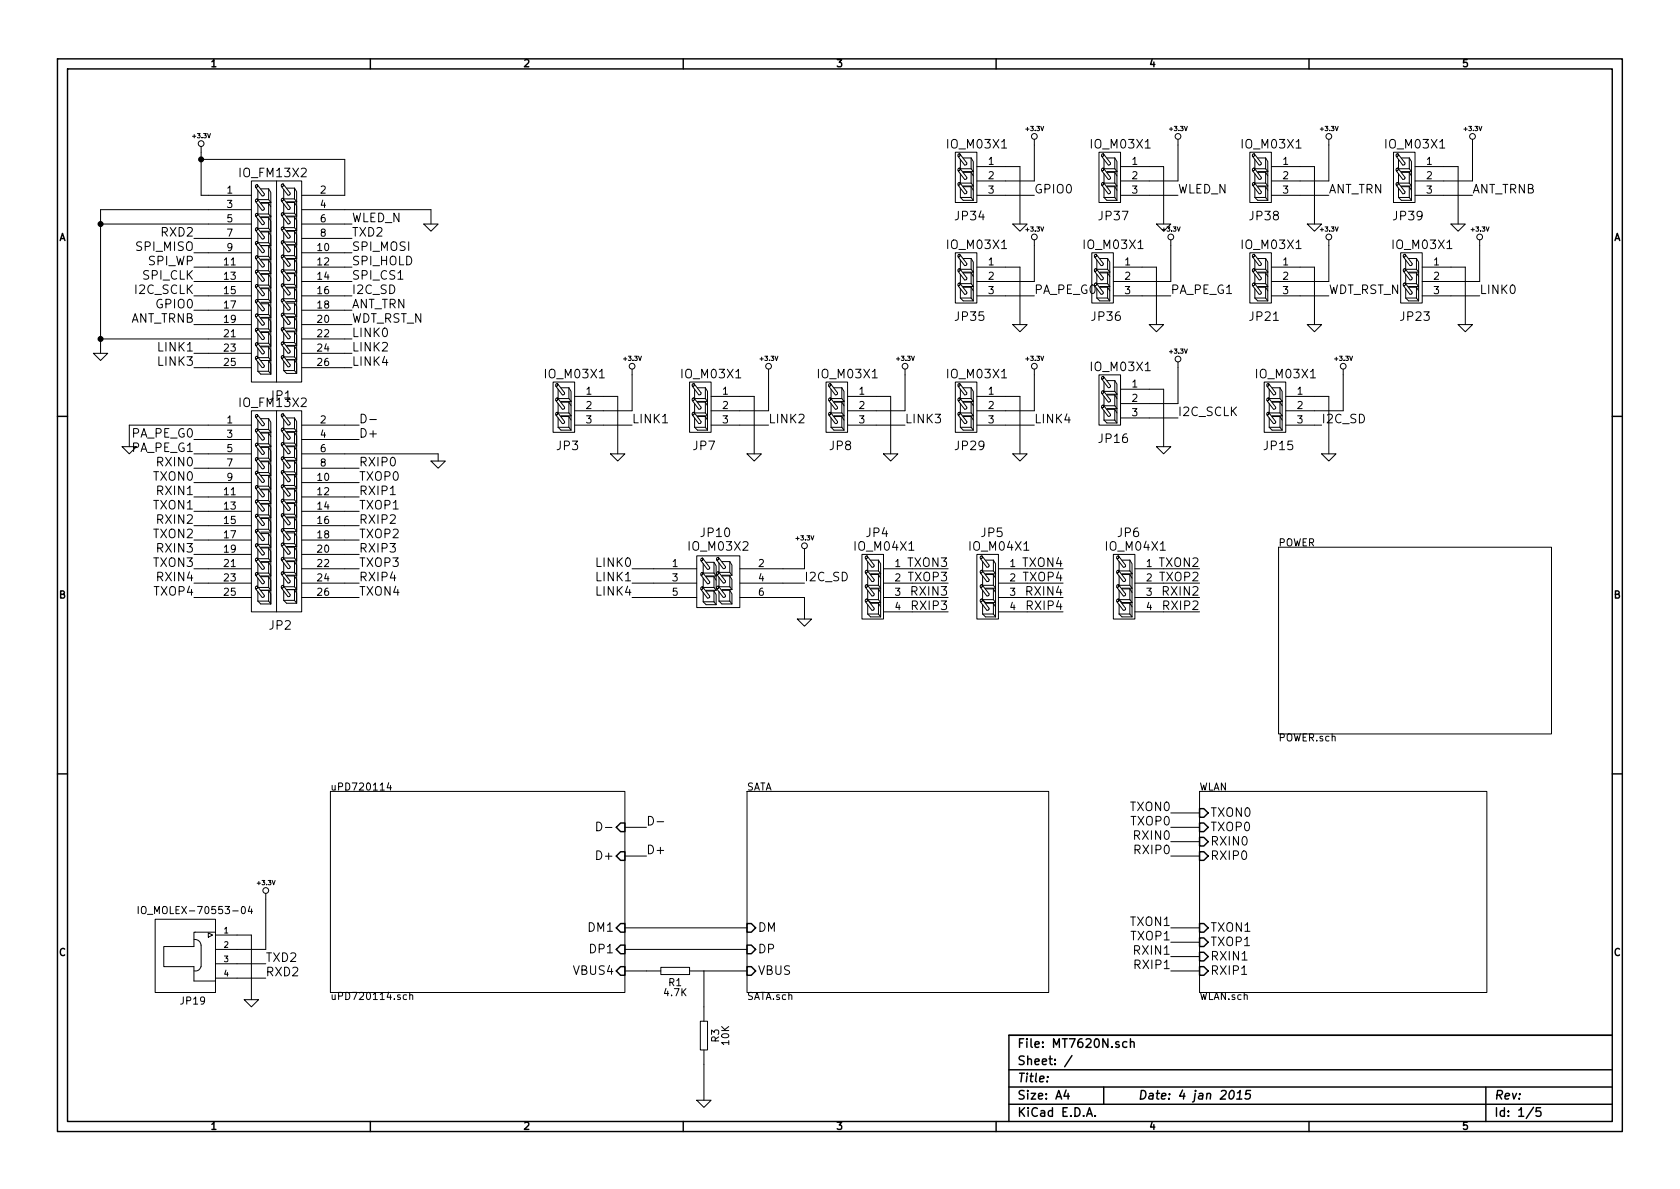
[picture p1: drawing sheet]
EESchema Schematic File Version 2  date 2015/1/4 11:31:27
LIBS:C
LIBS:IC
LIBS:power
LIBS:rcl
LIBS:gl
LIBS:I-O
LIBS:REQUEST
LIBS:SchumyHao
LIBS:5V DC ADAPTER-cache
LIBS:5V to 3.3V-cache
LIBS:MT7620N-cache
LIBS:SATA-cache
LIBS:uPD720114-cache
LIBS:WLAN-cache
LIBS:MT7620N-cache
EELAYER 27 0
EELAYER END
$Descr A4 11693 8268
encoding utf-8
Sheet 1 5
Title ""
Date "4 jan 2015"
Rev ""
Comp ""
Comment1 ""
Comment2 ""
Comment3 ""
Comment4 ""
$EndDescr
$Comp
L +3.3V #PWR01
U 1 1
P 1400 1050
F 0 "#PWR01" H 1400 1010 30  0001 C CNN
F 1 "+3.3V" H 1400 1160 30  0000 C CNN
F 2 "" H 1400 1050 60  0000 C CNN
F 3 "" H 1400 1050 60  0000 C CNN
	1    1400 1050
	1    0    0    -1  
$EndComp
$Comp
L GND #PWR02
U 1 1
P 3000 1550
F 0 "#PWR02" H 3000 1550 30  0001 C CNN
F 1 "GND" H 3000 1480 30  0001 C CNN
F 2 "" H 3000 1550 60  0000 C CNN
F 3 "" H 3000 1550 60  0000 C CNN
	1    3000 1550
	1    0    0    -1  
$EndComp
Text Label 2450 1550 0    60   ~ 0
WLED_N
Text Label 2450 1650 0    60   ~ 0
TXD2
Text Label 1350 1750 2    60   ~ 0
SPI_MISO
Text Label 2450 1750 0    60   ~ 0
SPI_MOSI
Text Label 1350 1850 2    60   ~ 0
SPI_WP
Text Label 2450 1850 0    60   ~ 0
SPI_HOLD
Text Label 1350 1950 2    60   ~ 0
SPI_CLK
Text Label 2450 1950 0    60   ~ 0
SPI_CS1
Text Label 1350 2050 2    60   ~ 0
I2C_SCLK
Text Label 2450 2050 0    60   ~ 0
I2C_SD
Text Label 1350 2150 2    60   ~ 0
GPIO0
Text Label 2450 2150 0    60   ~ 0
ANT_TRN
Text Label 1350 2250 2    60   ~ 0
ANT_TRNB
Text Label 2450 2250 0    60   ~ 0
WDT_RST_N
Text Label 2450 2350 0    60   ~ 0
LINK0
Text Label 1350 2450 2    60   ~ 0
LINK1
Text Label 2450 2450 0    60   ~ 0
LINK2
Text Label 1350 2550 2    60   ~ 0
LINK3
Text Label 2450 2550 0    60   ~ 0
LINK4
$Comp
L GND #PWR03
U 1 1
P 3050 3200
F 0 "#PWR03" H 3050 3200 30  0001 C CNN
F 1 "GND" H 3050 3130 30  0001 C CNN
F 2 "" H 3050 3200 60  0000 C CNN
F 3 "" H 3050 3200 60  0000 C CNN
	1    3050 3200
	1    0    0    -1  
$EndComp
Text Label 1350 3050 2    60   ~ 0
PA_PE_G0
Text Label 1350 3150 2    60   ~ 0
PA_PE_G1
$Comp
L GND #PWR04
U 1 1
P 900 3100
F 0 "#PWR04" H 900 3100 30  0001 C CNN
F 1 "GND" H 900 3030 30  0001 C CNN
F 2 "" H 900 3100 60  0000 C CNN
F 3 "" H 900 3100 60  0000 C CNN
	1    900  3100
	1    0    0    -1  
$EndComp
Text Label 1350 3250 2    60   ~ 0
RXIN0
Text Label 2500 3250 0    60   ~ 0
RXIP0
Text Label 1350 3350 2    60   ~ 0
TXON0
Text Label 2500 3350 0    60   ~ 0
TXOP0
Text Label 1350 3450 2    60   ~ 0
RXIN1
Text Label 2500 3450 0    60   ~ 0
RXIP1
Text Label 1350 3550 2    60   ~ 0
TXON1
Text Label 2500 3550 0    60   ~ 0
TXOP1
Text Label 1350 3650 2    60   ~ 0
RXIN2
Text Label 2500 3650 0    60   ~ 0
RXIP2
Text Label 1350 3750 2    60   ~ 0
TXON2
Text Label 2500 3750 0    60   ~ 0
TXOP2
Text Label 1350 3850 2    60   ~ 0
RXIN3
Text Label 2500 3850 0    60   ~ 0
RXIP3
Text Label 1350 3950 2    60   ~ 0
TXON3
Text Label 2500 3950 0    60   ~ 0
TXOP3
Text Label 1350 4050 2    60   ~ 0
RXIN4
Text Label 2500 4050 0    60   ~ 0
RXIP4
Text Label 2500 4150 0    60   ~ 0
TXON4
Text Label 1350 4150 2    60   ~ 0
TXOP4
$Comp
L IO_M13X2 JP1
U 1 1
P 1850 1450
F 0 "JP1" H 1950 150 60  0000 C CNN
F 1 "IO_FM13X2" H 1900 1700 60  0000 C CNN
F 2 "IO_FM13X2" H 1940 55  60  0001 C CNN
F 3 "~" H 1850 1450 60  0000 C CNN
	1    1850 1450
	1    0    0    -1  
$EndComp
Text Label 1350 1650 2    60   ~ 0
RXD2
$Comp
L IO_M13X2 JP2
U 1 1
P 1850 3050
F 0 "JP2" H 1950 1750 60  0000 C CNN
F 1 "IO_FM13X2" H 1900 3300 60  0000 C CNN
F 2 "IO_FM13X2" H 1940 1655 60  0001 C CNN
F 3 "~" H 1850 3050 60  0000 C CNN
	1    1850 3050
	1    0    0    -1  
$EndComp
Text Label 2500 2950 0    60   ~ 0
D-
Text Label 2500 3050 0    60   ~ 0
D+
$Comp
L GND #PWR05
U 1 1
P 700 2450
F 0 "#PWR05" H 700 2350 30  0001 C CNN
F 1 "GND" H 700 2380 30  0001 C CNN
F 2 "~" H 700 2450 60  0000 C CNN
F 3 "~" H 700 2450 60  0000 C CNN
	1    700  2450
	1    0    0    -1  
$EndComp
Text Label 1850 6700 0    60   ~ 0
TXD2
Text Label 1850 6800 0    60   ~ 0
RXD2
Text Label 4500 5750 0    60   ~ 0
D-
Text Label 4500 5950 0    60   ~ 0
D+
$Sheet
S 2300 5500 2050 1400
U 534F8C9E
F0 "uPD720114" 50
F1 "uPD720114.sch" 50
F2 "D-" I R 4350 5750 60 
F3 "D+" I R 4350 5950 60 
F4 "DM1" I R 4350 6450 60 
F5 "DP1" I R 4350 6600 60 
F6 "VBUS4" I R 4350 6750 60 
$EndSheet
$Sheet
S 5200 5500 2100 1400
U 547834A9
F0 "SATA" 50
F1 "SATA.sch" 50
F2 "DP" I L 5200 6600 60 
F3 "DM" I L 5200 6450 60 
F4 "VBUS" I L 5200 6750 60 
$EndSheet
Wire Wire Line
	1400 1050 1400 1350
Wire Wire Line
	1400 1350 1450 1350
Wire Wire Line
	1400 1100 2400 1100
Connection ~ 1400 1100
Wire Wire Line
	1450 2450 1350 2450
Wire Wire Line
	700  2350 1450 2350
Wire Wire Line
	1450 2250 1350 2250
Wire Wire Line
	1450 2150 1350 2150
Wire Wire Line
	1450 2050 1350 2050
Wire Wire Line
	1450 1950 1350 1950
Wire Wire Line
	1450 1850 1350 1850
Wire Wire Line
	1450 1750 1350 1750
Wire Wire Line
	1450 1650 1350 1650
Wire Wire Line
	700  1550 1450 1550
Wire Wire Line
	700  1450 1450 1450
Wire Wire Line
	3000 1450 3000 1550
Wire Wire Line
	900  2950 1450 2950
Wire Wire Line
	2400 3050 2500 3050
Wire Wire Line
	2400 3150 3050 3150
Wire Wire Line
	2400 3250 2500 3250
Wire Wire Line
	2400 3350 2500 3350
Wire Wire Line
	2400 3450 2500 3450
Wire Wire Line
	2400 3550 2500 3550
Wire Wire Line
	2400 3650 2500 3650
Wire Wire Line
	2400 3750 2500 3750
Wire Wire Line
	2400 3850 2500 3850
Wire Wire Line
	2400 3950 2500 3950
Wire Wire Line
	2400 4050 2500 4050
Wire Wire Line
	1350 3150 1450 3150
Wire Wire Line
	1350 3250 1450 3250
Wire Wire Line
	1350 3350 1450 3350
Wire Wire Line
	1350 3450 1450 3450
Wire Wire Line
	1350 3550 1450 3550
Wire Wire Line
	1350 3650 1450 3650
Wire Wire Line
	1350 3750 1450 3750
Wire Wire Line
	1350 3850 1450 3850
Wire Wire Line
	1350 3950 1450 3950
Wire Wire Line
	1350 4050 1450 4050
Wire Wire Line
	900  2950 900  3100
Wire Wire Line
	2400 1100 2400 1350
Wire Wire Line
	2400 1450 3000 1450
Wire Wire Line
	2400 1550 2450 1550
Wire Wire Line
	2450 1650 2400 1650
Wire Wire Line
	2450 1750 2400 1750
Wire Wire Line
	2450 1850 2400 1850
Wire Wire Line
	2450 1950 2400 1950
Wire Wire Line
	2450 2050 2400 2050
Wire Wire Line
	2450 2150 2400 2150
Wire Wire Line
	2400 2350 2450 2350
Wire Wire Line
	2400 2450 2450 2450
Wire Wire Line
	1450 4150 1350 4150
Wire Wire Line
	2400 4150 2500 4150
Wire Wire Line
	3050 3150 3050 3200
Wire Wire Line
	1450 3050 1350 3050
Wire Wire Line
	2400 2950 2500 2950
Wire Wire Line
	700  1450 700  2450
Connection ~ 700  1550
Wire Wire Line
	2450 2250 2400 2250
Wire Wire Line
	2450 2550 2400 2550
Wire Wire Line
	1450 2550 1350 2550
Connection ~ 700  2350
Wire Wire Line
	4350 5750 4500 5750
Wire Wire Line
	4350 5950 4500 5950
Wire Wire Line
	8150 5650 8350 5650
Wire Wire Line
	8150 5750 8350 5750
Wire Wire Line
	8150 5850 8350 5850
Wire Wire Line
	8150 5950 8350 5950
Wire Wire Line
	8150 6450 8350 6450
Wire Wire Line
	8150 6550 8350 6550
Wire Wire Line
	8150 6650 8350 6650
Wire Wire Line
	8150 6750 8350 6750
Text Label 7400 4150 2    60   ~ 0
RXIN4
Text Label 7400 4250 2    60   ~ 0
RXIP4
Text Label 7400 4050 2    60   ~ 0
TXOP4
Text Label 7400 3950 2    60   ~ 0
TXON4
$Comp
L C_R_0603 R1
U 1 1
P 4700 6750
F 0 "R1" H 4700 6830 50  0000 C CNN
F 1 "4.7K" H 4700 6900 50  0000 C CNN
F 2 "C_R_0603" H 4700 6630 60  0001 C CNN
F 3 "~" H 4700 6750 60  0000 C CNN
	1    4700 6750
	-1   0    0    1   
$EndComp
$Comp
L C_R_0603 R3
U 1 1
P 4900 7200
F 0 "R3" H 4900 7280 50  0000 C CNN
F 1 "10K" H 4900 7350 50  0000 C CNN
F 2 "C_R_0603" H 4900 7080 60  0001 C CNN
F 3 "~" H 4900 7200 60  0000 C CNN
	1    4900 7200
	0    1    1    0   
$EndComp
Wire Wire Line
	4350 6750 4500 6750
Wire Wire Line
	4900 6750 4900 7000
Wire Wire Line
	4900 7400 4900 7650
$Comp
L GND #PWR06
U 1 1
P 4900 7650
F 0 "#PWR06" H 4900 7550 30  0001 C CNN
F 1 "GND" H 4900 7580 30  0001 C CNN
F 2 "~" H 4900 7650 60  0000 C CNN
F 3 "~" H 4900 7650 60  0000 C CNN
	1    4900 7650
	1    0    0    -1  
$EndComp
Wire Wire Line
	4900 6750 5200 6750
Wire Wire Line
	4350 6450 5200 6450
Wire Wire Line
	4350 6600 5200 6600
$Comp
L IO_M03X1 JP34
U 1 1
P 6750 1250
F 0 "JP34" H 6750 1000 60  0000 C CNN
F 1 "IO_M03X1" H 6800 1500 60  0000 C CNN
F 2 "IO_M03X1" H 6810 905 60  0001 C CNN
F 3 "~" H 6750 1250 60  0000 C CNN
	1    6750 1250
	1    0    0    -1  
$EndComp
Wire Wire Line
	7000 1150 7100 1150
Wire Wire Line
	7100 1150 7100 1550
$Comp
L GND #PWR07
U 1 1
P 7100 1550
F 0 "#PWR07" H 7100 1550 30  0001 C CNN
F 1 "GND" H 7100 1480 30  0001 C CNN
F 2 "" H 7100 1550 60  0000 C CNN
F 3 "" H 7100 1550 60  0000 C CNN
	1    7100 1550
	1    0    0    -1  
$EndComp
Wire Wire Line
	7000 1250 7200 1250
Wire Wire Line
	7200 1250 7200 1000
$Comp
L +3.3V #PWR08
U 1 1
P 7200 1000
F 0 "#PWR08" H 7200 960 30  0001 C CNN
F 1 "+3.3V" H 7200 1110 30  0000 C CNN
F 2 "" H 7200 1000 60  0000 C CNN
F 3 "" H 7200 1000 60  0000 C CNN
	1    7200 1000
	1    0    0    -1  
$EndComp
Wire Wire Line
	7000 1350 7200 1350
$Comp
L IO_M03X1 JP37
U 1 1
P 7750 1250
F 0 "JP37" H 7750 1000 60  0000 C CNN
F 1 "IO_M03X1" H 7800 1500 60  0000 C CNN
F 2 "IO_M03X1" H 7810 905 60  0001 C CNN
F 3 "~" H 7750 1250 60  0000 C CNN
	1    7750 1250
	1    0    0    -1  
$EndComp
Wire Wire Line
	8000 1150 8100 1150
Wire Wire Line
	8100 1150 8100 1550
$Comp
L GND #PWR09
U 1 1
P 8100 1550
F 0 "#PWR09" H 8100 1550 30  0001 C CNN
F 1 "GND" H 8100 1480 30  0001 C CNN
F 2 "" H 8100 1550 60  0000 C CNN
F 3 "" H 8100 1550 60  0000 C CNN
	1    8100 1550
	1    0    0    -1  
$EndComp
Wire Wire Line
	8000 1250 8200 1250
Wire Wire Line
	8200 1250 8200 1000
$Comp
L +3.3V #PWR010
U 1 1
P 8200 1000
F 0 "#PWR010" H 8200 960 30  0001 C CNN
F 1 "+3.3V" H 8200 1110 30  0000 C CNN
F 2 "" H 8200 1000 60  0000 C CNN
F 3 "" H 8200 1000 60  0000 C CNN
	1    8200 1000
	1    0    0    -1  
$EndComp
Wire Wire Line
	8000 1350 8200 1350
$Comp
L IO_M03X1 JP38
U 1 1
P 8800 1250
F 0 "JP38" H 8800 1000 60  0000 C CNN
F 1 "IO_M03X1" H 8850 1500 60  0000 C CNN
F 2 "IO_M03X1" H 8860 905 60  0001 C CNN
F 3 "~" H 8800 1250 60  0000 C CNN
	1    8800 1250
	1    0    0    -1  
$EndComp
Wire Wire Line
	9050 1150 9150 1150
Wire Wire Line
	9150 1150 9150 1550
$Comp
L GND #PWR011
U 1 1
P 9150 1550
F 0 "#PWR011" H 9150 1550 30  0001 C CNN
F 1 "GND" H 9150 1480 30  0001 C CNN
F 2 "" H 9150 1550 60  0000 C CNN
F 3 "" H 9150 1550 60  0000 C CNN
	1    9150 1550
	1    0    0    -1  
$EndComp
Wire Wire Line
	9050 1250 9250 1250
Wire Wire Line
	9250 1250 9250 1000
$Comp
L +3.3V #PWR012
U 1 1
P 9250 1000
F 0 "#PWR012" H 9250 960 30  0001 C CNN
F 1 "+3.3V" H 9250 1110 30  0000 C CNN
F 2 "" H 9250 1000 60  0000 C CNN
F 3 "" H 9250 1000 60  0000 C CNN
	1    9250 1000
	1    0    0    -1  
$EndComp
Wire Wire Line
	9050 1350 9250 1350
$Comp
L IO_M03X1 JP39
U 1 1
P 9800 1250
F 0 "JP39" H 9800 1000 60  0000 C CNN
F 1 "IO_M03X1" H 9850 1500 60  0000 C CNN
F 2 "IO_M03X1" H 9860 905 60  0001 C CNN
F 3 "~" H 9800 1250 60  0000 C CNN
	1    9800 1250
	1    0    0    -1  
$EndComp
Wire Wire Line
	10050 1150 10150 1150
Wire Wire Line
	10150 1150 10150 1550
$Comp
L GND #PWR013
U 1 1
P 10150 1550
F 0 "#PWR013" H 10150 1550 30  0001 C CNN
F 1 "GND" H 10150 1480 30  0001 C CNN
F 2 "" H 10150 1550 60  0000 C CNN
F 3 "" H 10150 1550 60  0000 C CNN
	1    10150 1550
	1    0    0    -1  
$EndComp
Wire Wire Line
	10050 1250 10250 1250
Wire Wire Line
	10250 1250 10250 1000
$Comp
L +3.3V #PWR014
U 1 1
P 10250 1000
F 0 "#PWR014" H 10250 960 30  0001 C CNN
F 1 "+3.3V" H 10250 1110 30  0000 C CNN
F 2 "" H 10250 1000 60  0000 C CNN
F 3 "" H 10250 1000 60  0000 C CNN
	1    10250 1000
	1    0    0    -1  
$EndComp
Wire Wire Line
	10050 1350 10250 1350
Text Label 8200 2900 0    60   ~ 0
I2C_SCLK
Text Label 7200 1350 0    60   ~ 0
GPIO0
Text Label 8200 1350 0    60   ~ 0
WLED_N
Text Label 9250 1350 0    60   ~ 0
ANT_TRN
Text Label 10250 1350 0    60   ~ 0
ANT_TRNB
$Comp
L IO_M03X1 JP21
U 1 1
P 8800 1950
F 0 "JP21" H 8800 1700 60  0000 C CNN
F 1 "IO_M03X1" H 8850 2200 60  0000 C CNN
F 2 "IO_M03X1" H 8860 1605 60  0001 C CNN
F 3 "~" H 8800 1950 60  0000 C CNN
	1    8800 1950
	1    0    0    -1  
$EndComp
Wire Wire Line
	9050 1850 9150 1850
Wire Wire Line
	9150 1850 9150 2250
$Comp
L GND #PWR015
U 1 1
P 9150 2250
F 0 "#PWR015" H 9150 2250 30  0001 C CNN
F 1 "GND" H 9150 2180 30  0001 C CNN
F 2 "" H 9150 2250 60  0000 C CNN
F 3 "" H 9150 2250 60  0000 C CNN
	1    9150 2250
	1    0    0    -1  
$EndComp
Wire Wire Line
	9050 1950 9250 1950
Wire Wire Line
	9250 1950 9250 1700
$Comp
L +3.3V #PWR016
U 1 1
P 9250 1700
F 0 "#PWR016" H 9250 1660 30  0001 C CNN
F 1 "+3.3V" H 9250 1810 30  0000 C CNN
F 2 "" H 9250 1700 60  0000 C CNN
F 3 "" H 9250 1700 60  0000 C CNN
	1    9250 1700
	1    0    0    -1  
$EndComp
Wire Wire Line
	9050 2050 9250 2050
Text Label 9250 2050 0    60   ~ 0
WDT_RST_N
$Comp
L IO_M03X1 JP23
U 1 1
P 9850 1950
F 0 "JP23" H 9850 1700 60  0000 C CNN
F 1 "IO_M03X1" H 9900 2200 60  0000 C CNN
F 2 "IO_M03X1" H 9910 1605 60  0001 C CNN
F 3 "~" H 9850 1950 60  0000 C CNN
	1    9850 1950
	1    0    0    -1  
$EndComp
Wire Wire Line
	10100 1850 10200 1850
Wire Wire Line
	10200 1850 10200 2250
$Comp
L GND #PWR017
U 1 1
P 10200 2250
F 0 "#PWR017" H 10200 2250 30  0001 C CNN
F 1 "GND" H 10200 2180 30  0001 C CNN
F 2 "" H 10200 2250 60  0000 C CNN
F 3 "" H 10200 2250 60  0000 C CNN
	1    10200 2250
	1    0    0    -1  
$EndComp
Wire Wire Line
	10100 1950 10300 1950
Wire Wire Line
	10300 1950 10300 1700
$Comp
L +3.3V #PWR018
U 1 1
P 10300 1700
F 0 "#PWR018" H 10300 1660 30  0001 C CNN
F 1 "+3.3V" H 10300 1810 30  0000 C CNN
F 2 "" H 10300 1700 60  0000 C CNN
F 3 "" H 10300 1700 60  0000 C CNN
	1    10300 1700
	1    0    0    -1  
$EndComp
Wire Wire Line
	10100 2050 10300 2050
$Comp
L IO_M03X1 JP29
U 1 1
P 6750 2850
F 0 "JP29" H 6750 2600 60  0000 C CNN
F 1 "IO_M03X1" H 6800 3100 60  0000 C CNN
F 2 "IO_M03X1" H 6810 2505 60  0001 C CNN
F 3 "~" H 6750 2850 60  0000 C CNN
	1    6750 2850
	1    0    0    -1  
$EndComp
Wire Wire Line
	7000 2750 7100 2750
Wire Wire Line
	7100 2750 7100 3150
$Comp
L GND #PWR019
U 1 1
P 7100 3150
F 0 "#PWR019" H 7100 3150 30  0001 C CNN
F 1 "GND" H 7100 3080 30  0001 C CNN
F 2 "" H 7100 3150 60  0000 C CNN
F 3 "" H 7100 3150 60  0000 C CNN
	1    7100 3150
	1    0    0    -1  
$EndComp
Wire Wire Line
	7000 2850 7200 2850
Wire Wire Line
	7200 2850 7200 2600
Wire Wire Line
	7000 2950 7200 2950
$Comp
L IO_M03X1 JP35
U 1 1
P 6750 1950
F 0 "JP35" H 6750 1700 60  0000 C CNN
F 1 "IO_M03X1" H 6800 2200 60  0000 C CNN
F 2 "IO_M03X1" H 6810 1605 60  0001 C CNN
F 3 "~" H 6750 1950 60  0000 C CNN
	1    6750 1950
	1    0    0    -1  
$EndComp
Wire Wire Line
	7000 1850 7100 1850
Wire Wire Line
	7100 1850 7100 2250
$Comp
L GND #PWR020
U 1 1
P 7100 2250
F 0 "#PWR020" H 7100 2250 30  0001 C CNN
F 1 "GND" H 7100 2180 30  0001 C CNN
F 2 "" H 7100 2250 60  0000 C CNN
F 3 "" H 7100 2250 60  0000 C CNN
	1    7100 2250
	1    0    0    -1  
$EndComp
Wire Wire Line
	7000 1950 7200 1950
Wire Wire Line
	7200 1950 7200 1700
$Comp
L +3.3V #PWR021
U 1 1
P 7200 1700
F 0 "#PWR021" H 7200 1660 30  0001 C CNN
F 1 "+3.3V" H 7200 1810 30  0000 C CNN
F 2 "" H 7200 1700 60  0000 C CNN
F 3 "" H 7200 1700 60  0000 C CNN
	1    7200 1700
	1    0    0    -1  
$EndComp
Wire Wire Line
	7000 2050 7200 2050
$Comp
L IO_M03X1 JP36
U 1 1
P 7700 1950
F 0 "JP36" H 7700 1700 60  0000 C CNN
F 1 "IO_M03X1" H 7750 2200 60  0000 C CNN
F 2 "IO_M03X1" H 7760 1605 60  0001 C CNN
F 3 "~" H 7700 1950 60  0000 C CNN
	1    7700 1950
	1    0    0    -1  
$EndComp
Wire Wire Line
	7950 1850 8050 1850
Wire Wire Line
	8050 1850 8050 2250
$Comp
L GND #PWR022
U 1 1
P 8050 2250
F 0 "#PWR022" H 8050 2250 30  0001 C CNN
F 1 "GND" H 8050 2180 30  0001 C CNN
F 2 "" H 8050 2250 60  0000 C CNN
F 3 "" H 8050 2250 60  0000 C CNN
	1    8050 2250
	1    0    0    -1  
$EndComp
Wire Wire Line
	7950 1950 8150 1950
Wire Wire Line
	8150 1950 8150 1700
$Comp
L +3.3V #PWR023
U 1 1
P 8150 1700
F 0 "#PWR023" H 8150 1660 30  0001 C CNN
F 1 "+3.3V" H 8150 1810 30  0000 C CNN
F 2 "" H 8150 1700 60  0000 C CNN
F 3 "" H 8150 1700 60  0000 C CNN
	1    8150 1700
	1    0    0    -1  
$EndComp
Wire Wire Line
	7950 2050 8150 2050
Text Label 10300 2050 0    60   ~ 0
LINK0
Text Label 7200 2950 0    60   ~ 0
LINK4
Text Label 7200 2050 0    60   ~ 0
PA_PE_G0
Text Label 8150 2050 0    60   ~ 0
PA_PE_G1
Text Label 8150 6650 2    60   ~ 0
RXIN1
Text Label 8150 6750 2    60   ~ 0
RXIP1
Text Label 8150 6450 2    60   ~ 0
TXON1
Text Label 8150 6550 2    60   ~ 0
TXOP1
Text Label 8350 4150 2    60   ~ 0
RXIN2
Text Label 8350 4250 2    60   ~ 0
RXIP2
Text Label 8350 3950 2    60   ~ 0
TXON2
Text Label 8350 4050 2    60   ~ 0
TXOP2
$Comp
L +3.3V #PWR024
U 1 1
P 1850 6250
F 0 "#PWR024" H 1850 6210 30  0001 C CNN
F 1 "+3.3V" H 1850 6360 30  0000 C CNN
F 2 "" H 1850 6250 60  0000 C CNN
F 3 "" H 1850 6250 60  0000 C CNN
	1    1850 6250
	1    0    0    -1  
$EndComp
$Comp
L IO_M03X1 JP15
U 1 1
P 8900 2850
F 0 "JP15" H 8900 2600 60  0000 C CNN
F 1 "IO_M03X1" H 8950 3100 60  0000 C CNN
F 2 "IO_M03X1" H 8960 2505 60  0001 C CNN
F 3 "~" H 8900 2850 60  0000 C CNN
	1    8900 2850
	1    0    0    -1  
$EndComp
Wire Wire Line
	9150 2750 9250 2750
Wire Wire Line
	9250 2750 9250 3150
$Comp
L GND #PWR025
U 1 1
P 9250 3150
F 0 "#PWR025" H 9250 3150 30  0001 C CNN
F 1 "GND" H 9250 3080 30  0001 C CNN
F 2 "" H 9250 3150 60  0000 C CNN
F 3 "" H 9250 3150 60  0000 C CNN
	1    9250 3150
	1    0    0    -1  
$EndComp
Wire Wire Line
	9150 2850 9350 2850
Wire Wire Line
	9350 2850 9350 2600
$Comp
L +3.3V #PWR026
U 1 1
P 9350 2600
F 0 "#PWR026" H 9350 2560 30  0001 C CNN
F 1 "+3.3V" H 9350 2710 30  0000 C CNN
F 2 "" H 9350 2600 60  0000 C CNN
F 3 "" H 9350 2600 60  0000 C CNN
	1    9350 2600
	1    0    0    -1  
$EndComp
$Comp
L IO_M03X1 JP16
U 1 1
P 7750 2800
F 0 "JP16" H 7750 2550 60  0000 C CNN
F 1 "IO_M03X1" H 7800 3050 60  0000 C CNN
F 2 "IO_M03X1" H 7810 2455 60  0001 C CNN
F 3 "~" H 7750 2800 60  0000 C CNN
	1    7750 2800
	1    0    0    -1  
$EndComp
Wire Wire Line
	8000 2700 8100 2700
Wire Wire Line
	8100 2700 8100 3100
$Comp
L GND #PWR027
U 1 1
P 8100 3100
F 0 "#PWR027" H 8100 3100 30  0001 C CNN
F 1 "GND" H 8100 3030 30  0001 C CNN
F 2 "" H 8100 3100 60  0000 C CNN
F 3 "" H 8100 3100 60  0000 C CNN
	1    8100 3100
	1    0    0    -1  
$EndComp
Wire Wire Line
	8000 2800 8200 2800
Wire Wire Line
	8200 2800 8200 2550
$Comp
L +3.3V #PWR028
U 1 1
P 8200 2550
F 0 "#PWR028" H 8200 2510 30  0001 C CNN
F 1 "+3.3V" H 8200 2660 30  0000 C CNN
F 2 "" H 8200 2550 60  0000 C CNN
F 3 "" H 8200 2550 60  0000 C CNN
	1    8200 2550
	1    0    0    -1  
$EndComp
Wire Wire Line
	8000 2900 8200 2900
$Comp
L IO_MOLEX-70553-04 JP19
U 1 1
P 1450 6600
F 0 "JP19" H 1250 6930 50  0000 L BNN
F 1 "IO_MOLEX-70553-04" H 950 6300 50  0000 L BNN
F 2 "IO_MOLEX-70553-04" H 1350 6250 50  0001 C CNN
F 3 "~" H 1450 6600 60  0000 C CNN
	1    1450 6600
	1    0    0    1   
$EndComp
$Comp
L GND #PWR029
U 1 1
P 1750 6950
F 0 "#PWR029" H 1750 6950 30  0001 C CNN
F 1 "GND" H 1750 6880 30  0001 C CNN
F 2 "" H 1750 6950 60  0000 C CNN
F 3 "" H 1750 6950 60  0000 C CNN
	1    1750 6950
	1    0    0    -1  
$EndComp
Wire Wire Line
	1650 6500 1750 6500
Wire Wire Line
	1750 6500 1750 6950
Wire Wire Line
	1650 6600 1850 6600
Wire Wire Line
	1850 6600 1850 6250
Wire Wire Line
	1650 6700 1850 6700
Wire Wire Line
	1650 6800 1850 6800
$Sheet
S 8900 3800 1900 1300
U 54991E71
F0 "POWER" 50
F1 "POWER.sch" 50
$EndSheet
Text Label 9200 2950 0    60   ~ 0
I2C_SD
Wire Wire Line
	9150 2950 9200 2950
$Comp
L +3.3V #PWR030
U 1 1
P 7200 2600
F 0 "#PWR030" H 7200 2560 30  0001 C CNN
F 1 "+3.3V" H 7200 2710 30  0000 C CNN
F 2 "" H 7200 2600 60  0000 C CNN
F 3 "" H 7200 2600 60  0000 C CNN
	1    7200 2600
	1    0    0    -1  
$EndComp
$Comp
L IO_M04X1 JP4
U 1 1
P 6100 4200
F 0 "JP4" H 6105 4695 60  0000 C CNN
F 1 "IO_M04X1" H 6155 4600 60  0000 C CNN
F 2 "IO_M04X1" H 6165 3950 60  0001 C CNN
F 3 "~" H 6100 4200 60  0000 C CNN
	1    6100 4200
	1    0    0    -1  
$EndComp
Wire Wire Line
	6350 3950 6600 3950
Wire Wire Line
	6350 4050 6600 4050
Wire Wire Line
	6350 4150 6600 4150
Wire Wire Line
	6350 4250 6600 4250
$Comp
L IO_M04X1 JP5
U 1 1
P 6900 4200
F 0 "JP5" H 6905 4695 60  0000 C CNN
F 1 "IO_M04X1" H 6955 4600 60  0000 C CNN
F 2 "IO_M04X1" H 6965 3950 60  0001 C CNN
F 3 "~" H 6900 4200 60  0000 C CNN
	1    6900 4200
	1    0    0    -1  
$EndComp
Wire Wire Line
	7150 3950 7400 3950
Wire Wire Line
	7150 4050 7400 4050
Wire Wire Line
	7150 4150 7400 4150
Wire Wire Line
	7150 4250 7400 4250
$Comp
L IO_M04X1 JP6
U 1 1
P 7850 4200
F 0 "JP6" H 7855 4695 60  0000 C CNN
F 1 "IO_M04X1" H 7905 4600 60  0000 C CNN
F 2 "IO_M04X1" H 7915 3950 60  0001 C CNN
F 3 "~" H 7850 4200 60  0000 C CNN
	1    7850 4200
	1    0    0    -1  
$EndComp
Wire Wire Line
	8100 3950 8350 3950
Wire Wire Line
	8100 4050 8350 4050
Wire Wire Line
	8100 4150 8350 4150
Wire Wire Line
	8100 4250 8350 4250
$Sheet
S 8350 5500 2000 1400
U 547826B2
F0 "WLAN" 50
F1 "WLAN.sch" 50
F2 "RXIN0" I L 8350 5850 60 
F3 "RXIP0" I L 8350 5950 60 
F4 "TXON0" I L 8350 5650 60 
F5 "TXOP0" I L 8350 5750 60 
F6 "TXON1" I L 8350 6450 60 
F7 "TXOP1" I L 8350 6550 60 
F8 "RXIN1" I L 8350 6650 60 
F9 "RXIP1" I L 8350 6750 60 
$EndSheet
Text Label 8150 5850 2    60   ~ 0
RXIN0
Text Label 8150 5950 2    60   ~ 0
RXIP0
Text Label 8150 5650 2    60   ~ 0
TXON0
Text Label 8150 5750 2    60   ~ 0
TXOP0
$Comp
L IO_M03X1 JP8
U 1 1
P 5850 2850
F 0 "JP8" H 5850 2600 60  0000 C CNN
F 1 "IO_M03X1" H 5900 3100 60  0000 C CNN
F 2 "IO_M03X1" H 5910 2505 60  0001 C CNN
F 3 "~" H 5850 2850 60  0000 C CNN
	1    5850 2850
	1    0    0    -1  
$EndComp
Wire Wire Line
	6100 2750 6200 2750
Wire Wire Line
	6200 2750 6200 3150
$Comp
L GND #PWR031
U 1 1
P 6200 3150
F 0 "#PWR031" H 6200 3150 30  0001 C CNN
F 1 "GND" H 6200 3080 30  0001 C CNN
F 2 "" H 6200 3150 60  0000 C CNN
F 3 "" H 6200 3150 60  0000 C CNN
	1    6200 3150
	1    0    0    -1  
$EndComp
Wire Wire Line
	6100 2850 6300 2850
Wire Wire Line
	6300 2850 6300 2600
Wire Wire Line
	6100 2950 6300 2950
Text Label 6300 2950 0    60   ~ 0
LINK3
$Comp
L +3.3V #PWR032
U 1 1
P 6300 2600
F 0 "#PWR032" H 6300 2560 30  0001 C CNN
F 1 "+3.3V" H 6300 2710 30  0000 C CNN
F 2 "" H 6300 2600 60  0000 C CNN
F 3 "" H 6300 2600 60  0000 C CNN
	1    6300 2600
	1    0    0    -1  
$EndComp
$Comp
L IO_M03X1 JP7
U 1 1
P 4900 2850
F 0 "JP7" H 4900 2600 60  0000 C CNN
F 1 "IO_M03X1" H 4950 3100 60  0000 C CNN
F 2 "IO_M03X1" H 4960 2505 60  0001 C CNN
F 3 "~" H 4900 2850 60  0000 C CNN
	1    4900 2850
	1    0    0    -1  
$EndComp
Wire Wire Line
	5150 2750 5250 2750
Wire Wire Line
	5250 2750 5250 3150
$Comp
L GND #PWR033
U 1 1
P 5250 3150
F 0 "#PWR033" H 5250 3150 30  0001 C CNN
F 1 "GND" H 5250 3080 30  0001 C CNN
F 2 "" H 5250 3150 60  0000 C CNN
F 3 "" H 5250 3150 60  0000 C CNN
	1    5250 3150
	1    0    0    -1  
$EndComp
Wire Wire Line
	5150 2850 5350 2850
Wire Wire Line
	5350 2850 5350 2600
Wire Wire Line
	5150 2950 5350 2950
Text Label 5350 2950 0    60   ~ 0
LINK2
$Comp
L +3.3V #PWR034
U 1 1
P 5350 2600
F 0 "#PWR034" H 5350 2560 30  0001 C CNN
F 1 "+3.3V" H 5350 2710 30  0000 C CNN
F 2 "" H 5350 2600 60  0000 C CNN
F 3 "" H 5350 2600 60  0000 C CNN
	1    5350 2600
	1    0    0    -1  
$EndComp
$Comp
L IO_M03X1 JP3
U 1 1
P 3950 2850
F 0 "JP3" H 3950 2600 60  0000 C CNN
F 1 "IO_M03X1" H 4000 3100 60  0000 C CNN
F 2 "IO_M03X1" H 4010 2505 60  0001 C CNN
F 3 "~" H 3950 2850 60  0000 C CNN
	1    3950 2850
	1    0    0    -1  
$EndComp
Wire Wire Line
	4200 2750 4300 2750
Wire Wire Line
	4300 2750 4300 3150
$Comp
L GND #PWR035
U 1 1
P 4300 3150
F 0 "#PWR035" H 4300 3150 30  0001 C CNN
F 1 "GND" H 4300 3080 30  0001 C CNN
F 2 "" H 4300 3150 60  0000 C CNN
F 3 "" H 4300 3150 60  0000 C CNN
	1    4300 3150
	1    0    0    -1  
$EndComp
Wire Wire Line
	4200 2850 4400 2850
Wire Wire Line
	4400 2850 4400 2600
Wire Wire Line
	4200 2950 4400 2950
Text Label 4400 2950 0    60   ~ 0
LINK1
$Comp
L +3.3V #PWR036
U 1 1
P 4400 2600
F 0 "#PWR036" H 4400 2560 30  0001 C CNN
F 1 "+3.3V" H 4400 2710 30  0000 C CNN
F 2 "" H 4400 2600 60  0000 C CNN
F 3 "" H 4400 2600 60  0000 C CNN
	1    4400 2600
	1    0    0    -1  
$EndComp
$Comp
L IO_M03X2 JP10
U 1 1
P 4950 4050
F 0 "JP10" H 4980 4395 60  0000 C CNN
F 1 "IO_M03X2" H 5000 4300 60  0000 C CNN
F 2 "-CON-PANDUIT_057-006-1" H 5010 3720 60  0001 C CNN
F 3 "~" H 4950 4050 60  0000 C CNN
	1    4950 4050
	1    0    0    -1  
$EndComp
$Comp
L +3.3V #PWR037
U 1 1
P 5600 3850
F 0 "#PWR037" H 5600 3810 30  0001 C CNN
F 1 "+3.3V" H 5600 3960 30  0000 C CNN
F 2 "" H 5600 3850 60  0000 C CNN
F 3 "" H 5600 3850 60  0000 C CNN
	1    5600 3850
	1    0    0    -1  
$EndComp
$Comp
L GND #PWR038
U 1 1
P 5600 4300
F 0 "#PWR038" H 5600 4300 30  0001 C CNN
F 1 "GND" H 5600 4230 30  0001 C CNN
F 2 "" H 5600 4300 60  0000 C CNN
F 3 "" H 5600 4300 60  0000 C CNN
	1    5600 4300
	1    0    0    -1  
$EndComp
Wire Wire Line
	5450 3950 5600 3950
Wire Wire Line
	5600 3950 5600 3850
Wire Wire Line
	5450 4150 5600 4150
Wire Wire Line
	5600 4150 5600 4300
Wire Wire Line
	5450 4050 5600 4050
Wire Wire Line
	4550 3950 4400 3950
Wire Wire Line
	4550 4050 4400 4050
Wire Wire Line
	4550 4150 4400 4150
Text Label 5600 4050 0    60   ~ 0
I2C_SD
Text Label 4400 3950 2    60   ~ 0
LINK0
Text Label 4400 4050 2    60   ~ 0
LINK1
Text Label 4400 4150 2    60   ~ 0
LINK4
Text Label 6600 4150 2    60   ~ 0
RXIN3
Text Label 6600 4250 2    60   ~ 0
RXIP3
Text Label 6600 3950 2    60   ~ 0
TXON3
Text Label 6600 4050 2    60   ~ 0
TXOP3
$EndSCHEMATC
